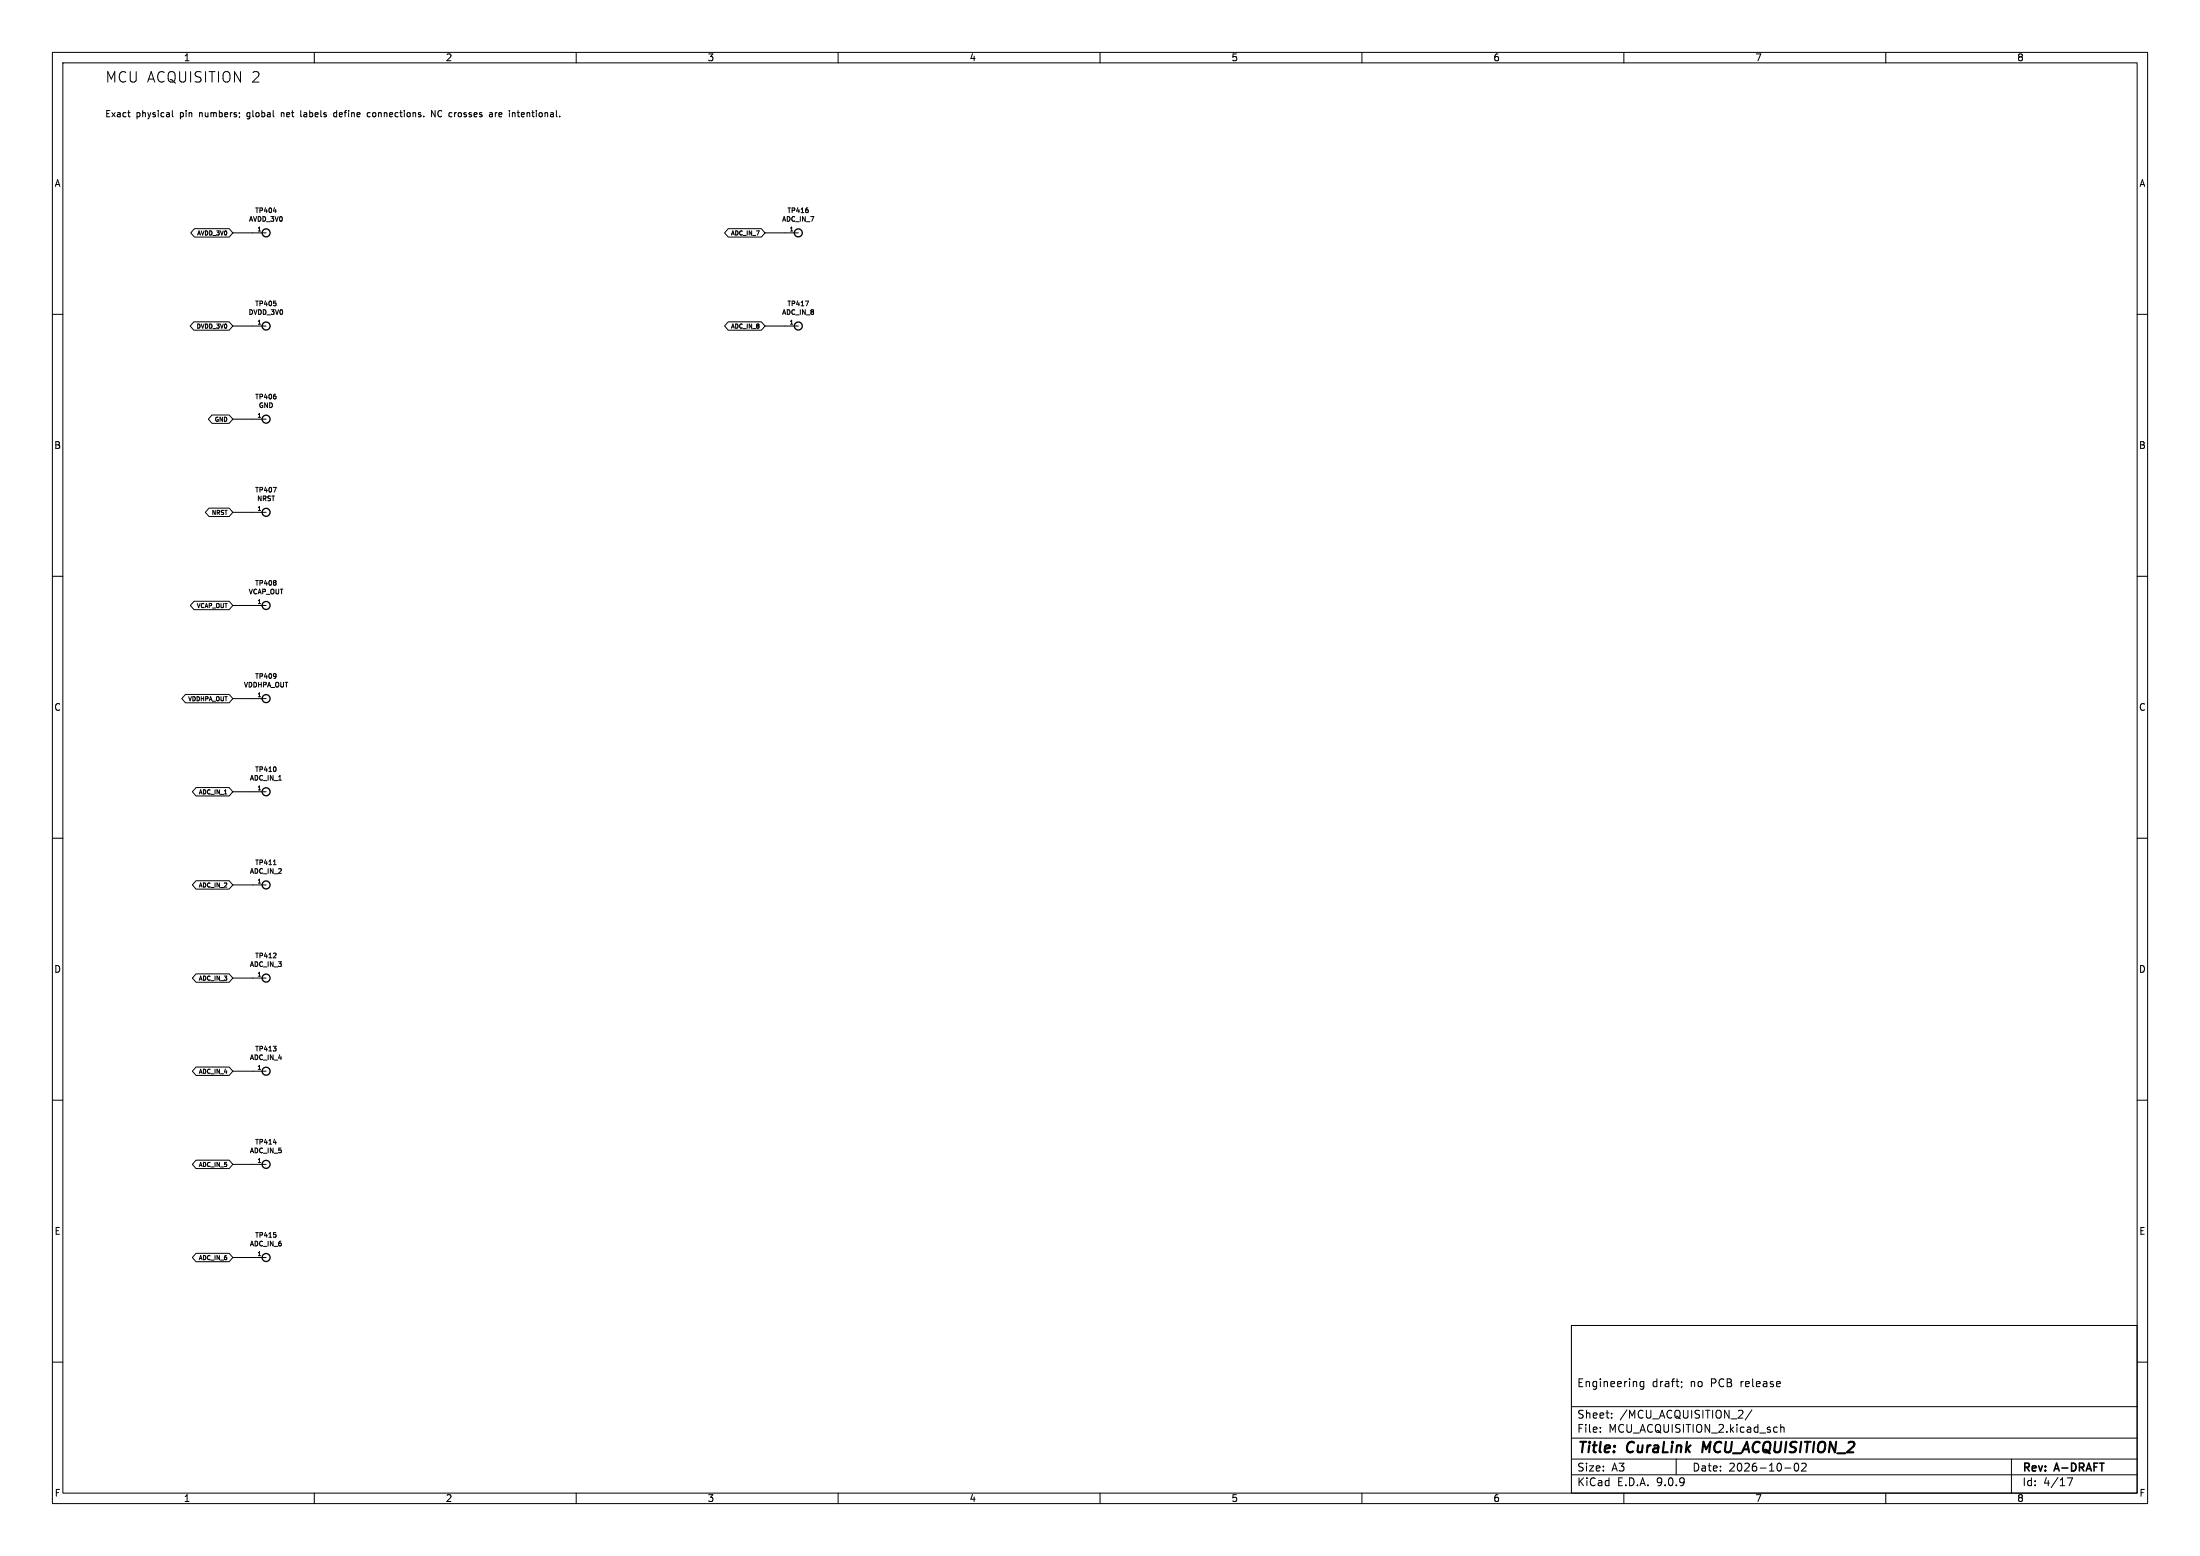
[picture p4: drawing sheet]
<svg xmlns="http://www.w3.org/2000/svg" width="420mm" height="297mm" viewBox="0 0 420 297" stroke-linecap="round" stroke-linejoin="round" font-family="sans-serif">
<g fill="none" stroke="#000" stroke-width=".19">
<path d="M10 10h400v277h-400zM12 12h396v273h-396zM60 10v2M110 10v2M160 10v2M210 10v2M260 10v2M310 10v2M360 10v2M24.4 21.5h.4M24.7 22.3h.1M32.9 21.1v1l.2 .2"/>
<path d="M47.2 21.6v.6M53.7 21.5v.8M54 21.5l-.3 .1M57.4 21.1v1l.2 .2M64.3 21.6l-.4-.1-.2 .2 .1 .5h.5M64.3 21.1v1.2M70.7 21.6l-.4-.1-.2 .2 .1 .5h.5M83.1 21.1v1.2l-.7-1.2v1.2M87.1 21.5l-.3 .1M93.8 21.5l.2 .2v.6M94 22.2l-.4 .1M94 21.8h-.4"/>
<path d="M94.6 21.5v.8M94.9 21.5l-.3 .2M98.7 21.5h.5M98.9 21.1v1l.2 .2M37.1 43.6h6.7l.6 .9-.6 .8h-6.7l-.7-.8zM44.4 44.5h6.4M52.2 40.3h.5M52.2 57.5h.5M52.6 57.9v.4M139 43.6h6.3l.7 .9-.7 .8h-6.3l-.7-.8zM146 44.5h6.4M153.7 57.5h.6l-.3 .9"/>
<path d="M154.3 40.1v.4M10 60h2M37 61.4h6.8l.6 .8-.6 .8h-6.8l-.7-.8zM40.5 79.2h3.3l.6 .8-.6 .8h-3.3l-.7-.8zM44.4 62.2h6.4M52.7 75.7v.4M139 61.4h6.3l.7 .8-.7 .8h-6.3l-.7-.8zM146 62.2h6.4M408 60h2M39.9 97h3.9l.6 .8-.6 .8h-3.9l-.7-.8zM44.4 80h6.4M44.4 97.8h6.4"/>
<path d="M52.1 93h.6l-.3 .9M10 110h2M37 114.8h6.8l.6 .8-.6 .8h-6.8l-.7-.8zM44.4 115.6h6.4M52.7 110.9v.2M52.7 111.3v.3M408 110h2M35.4 132.5h8.4l.6 .9-.6 .8h-8.4l-.7-.8zM44.4 133.4h6.4M52.6 128.6l.1 .5-.1 .3M52.7 129l-.1 .1M10 160h2"/>
<path d="M37.4 150.3h6.4l.6 .8-.6 .8h-6.4l-.7-.8zM42.8 151.5h.5M44.4 151.1h6.4M52.7 146.5v.6M408 160h2M37.4 168.1h6.4l.6 .8-.6 .8h-6.4l-.7-.8zM44.4 168.9h6.4M52.2 165h.5M37.4 185.9h6.4l.6 .8-.6 .8h-6.4l-.7-.8zM44.4 186.7h6.4M52.1 199.7h.6l-.3 .4M52.6 182l.1 .3-.6 .5h.6"/>
<path d="M10 210h2M37.4 203.7h6.4l.6 .8-.6 .8h-6.4l-.7-.8zM44.4 204.5h6.4M52.2 218.1h.5M52.7 200.1v.4M408 210h2M37.4 221.4h6.4l.6 .8-.6 .9h-6.4l-.7-.9zM37.4 239.2h6.4l.6 .8-.6 .8h-6.4l-.7-.8zM44.4 222.2h6.4M52.2 235.3h.5M52.6 235.7v.4M44.4 240h6.4"/>
<path d="M300 253h108v32h-108zM10 260h2M300 278.5h108M300 274.5h108M300 268.5h108M305.5 273.2v.2M305.5 272.5v.1M307.7 270.5v.2M307.7 269.8v.1M313.8 263.7v1.2l-.3 .3-.3-.1M313.8 263.8l-.4-.1-.3 .3 .1 .6h.6M320 278.5v3"/>
<path d="M321 263.8v.1M321.1 264.6l-.2 .3M334.4 269.1l-1.2 1.9M339.9 271.9v1.5M339.9 272.5l.3-.1 .3 .1 .1 .9M342.7 279.4l.2-.1a.8 .8 0 0 1 .5 .7 .8 .8 0 0 1-.5 .8l-.2-.2-.2-.4zM343.9 279.4l.6-.1 .2 .1 .1 .3-.9 1.1h.9M384 278.5v6.5M408 260h2M60 285v2M110 285v2M160 285v2"/>
<path d="M210 285v2M260 285v2M300 281.5h108M310 285v2M340.7 280.2h1.2M360 285v2M394.7 282.1h1l-.7 1.5"/>
</g>
<path d="M325.2 275.2l-.2 2" fill="none" stroke="#000" stroke-width=".4"/>
<g fill="none" stroke="#000" stroke-width=".25">
<circle cx="50.8" cy="44.4" r=".76"/>
<circle cx="152.4" cy="44.4" r=".76"/>
<circle cx="50.8" cy="62.2" r=".76"/>
<circle cx="152.4" cy="62.2" r=".76"/>
<circle cx="50.8" cy="97.8" r=".76"/>
<circle cx="50.8" cy="80" r=".76"/>
<circle cx="50.8" cy="115.6" r=".76"/>
<circle cx="50.8" cy="133.3" r=".76"/>
<circle cx="50.8" cy="151.1" r=".76"/>
<circle cx="50.8" cy="168.9" r=".76"/>
<circle cx="50.8" cy="186.7" r=".76"/>
<circle cx="50.8" cy="204.5" r=".76"/>
<circle cx="50.8" cy="222.2" r=".76"/>
<circle cx="50.8" cy="240" r=".76"/>
</g>
<g font-size="2.8">
<text x="20" y="16">MCU ACQUISITION 2</text>
<text x="301" y="277.9">Title:</text>
<text x="310.6" y="277.9">CuraLink</text>
<text x="325.8" y="277.9">MCU_ACQUISITION_2</text>
</g>
<g font-size="2.1">
<text x="301" y="265">Engineering</text>
<text x="315.4" y="265">draft;</text>
<text x="322.7" y="265">no</text>
<text x="326.7" y="265">PCB</text>
<text x="332.5" y="265">release</text>
<text x="301" y="273.7">File:</text>
<text x="301" y="271">Sheet:</text>
<text x="307.1" y="273.7">MCU_ACQUISITION_2.kicad_sch</text>
<text x="309.2" y="271">/MCU_ACQUISITION_2/</text>
<text x="301" y="281.1">Size:</text>
<text x="307.6" y="281.1">A3</text>
<text x="323" y="281.1">Date:</text>
<text x="330" y="281.1">2026-10-02</text>
<text x="386" y="281.3">Rev:</text>
<text x="392.4" y="281.3">A-DRAFT</text>
<text x="301" y="283.9">KiCad</text>
<text x="308.7" y="283.9">E.D.A.</text>
<text x="316.3" y="283.9">9.0.9</text>
<text x="386" y="283.9">Id:</text>
<text x="390.1" y="283.9">4/17</text>
</g>
<g font-size="1.8">
<text x="35" y="11.9">1</text>
<text x="85" y="11.9">2</text>
<text x="135" y="11.9">3</text>
<text x="185" y="11.9">4</text>
<text x="235" y="11.9">5</text>
<text x="285" y="11.9">6</text>
<text x="335" y="11.9">7</text>
<text x="385" y="11.9">8</text>
<text x="10.3" y="35.9">A</text>
<text x="408.3" y="35.9">A</text>
<text x="10.3" y="85.9">B</text>
<text x="408.2" y="85.9">B</text>
<text x="10.3" y="135.9">C</text>
<text x="408.2" y="135.9">C</text>
<text x="10.3" y="185.9">D</text>
<text x="408.2" y="185.9">D</text>
<text x="10.3" y="235.9">E</text>
<text x="408.3" y="235.9">E</text>
<text x="10.3" y="285.9">F</text>
<text x="35" y="286.9">1</text>
<text x="85" y="286.9">2</text>
<text x="135" y="286.9">3</text>
<text x="185" y="286.9">4</text>
<text x="235" y="286.9">5</text>
<text x="285" y="286.9">6</text>
<text x="335" y="286.9">7</text>
<text x="385" y="286.9">8</text>
<text x="408.3" y="285.9">F</text>
</g>
<g font-size="1.7">
<text x="20" y="22.6">Exact</text>
<text x="26" y="22.6">physical</text>
<text x="34.5" y="22.6">pin</text>
<text x="38.4" y="22.6">numbers;</text>
<text x="47.7" y="22.6">global</text>
<text x="54.4" y="22.6">net</text>
<text x="58.3" y="22.6">labels</text>
<text x="64.9" y="22.6">define</text>
<text x="71.5" y="22.6">connections.</text>
<text x="84" y="22.6">NC</text>
<text x="87.5" y="22.6">crosses</text>
<text x="95.5" y="22.6">are</text>
<text x="99.5" y="22.6">intentional.</text>
</g>
<g font-size="1.3">
<text x="48.6" y="40.9">TP404</text>
<text x="150.2" y="40.9">TP416</text>
<text x="47.4" y="42.5">AVDD_3V0</text>
<text x="149.2" y="42.5">ADC_IN_7</text>
<text x="48.6" y="58.6">TP405</text>
<text x="150.2" y="58.6">TP417</text>
<text x="47.3" y="60.3">DVDD_3V0</text>
<text x="149.2" y="60.3">ADC_IN_8</text>
<text x="48.6" y="76.4">TP406</text>
<text x="49.3" y="78.1">GND</text>
<text x="48.6" y="94.2">TP407</text>
<text x="49" y="95.8">NRST</text>
<text x="47.4" y="113.6">VCAP_OUT</text>
<text x="48.6" y="112">TP408</text>
<text x="46.4" y="131.4">VDDHPA_OUT</text>
<text x="48.6" y="129.8">TP409</text>
<text x="47.6" y="149.2">ADC_IN_1</text>
<text x="48.6" y="147.5">TP410</text>
<text x="47.6" y="167">ADC_IN_2</text>
<text x="48.6" y="165.3">TP411</text>
<text x="47.6" y="184.7">ADC_IN_3</text>
<text x="48.6" y="183.1">TP412</text>
<text x="47.6" y="202.5">ADC_IN_4</text>
<text x="48.6" y="200.9">TP413</text>
<text x="47.6" y="220.3">ADC_IN_5</text>
<text x="48.6" y="218.7">TP414</text>
<text x="47.6" y="238.1">ADC_IN_6</text>
<text x="48.6" y="236.4">TP415</text>
</g>
<g font-size="1.1">
<text x="37.5" y="45.1">AVDD_3V0</text>
<text x="139.4" y="45.1">ADC_IN_7</text>
<text x="37.3" y="62.9">DVDD_3V0</text>
<text x="139.4" y="62.9">ADC_IN_8</text>
<text x="40.8" y="80.7">GND</text>
<text x="40.2" y="98.5">NRST</text>
<text x="37.4" y="116.3">VCAP_OUT</text>
<text x="35.7" y="134">VDDHPA_OUT</text>
<text x="37.8" y="151.8">ADC_IN_1</text>
<text x="37.8" y="169.6">ADC_IN_2</text>
<text x="37.8" y="187.4">ADC_IN_3</text>
<text x="37.8" y="205.2">ADC_IN_4</text>
<text x="37.8" y="222.9">ADC_IN_5</text>
<text x="37.8" y="240.7">ADC_IN_6</text>
</g>
<g font-size="1">
<text x="49" y="44.2">1</text>
<text x="150.6" y="44.2">1</text>
<text x="49" y="62">1</text>
<text x="150.6" y="62">1</text>
<text x="49" y="79.8">1</text>
<text x="49" y="97.5">1</text>
<text x="49" y="115.3">1</text>
<text x="49" y="133.1">1</text>
<text x="49" y="150.9">1</text>
<text x="49" y="168.7">1</text>
<text x="49" y="186.4">1</text>
<text x="49" y="204.2">1</text>
<text x="49" y="222">1</text>
<text x="49" y="239.8">1</text>
</g>
</svg>
